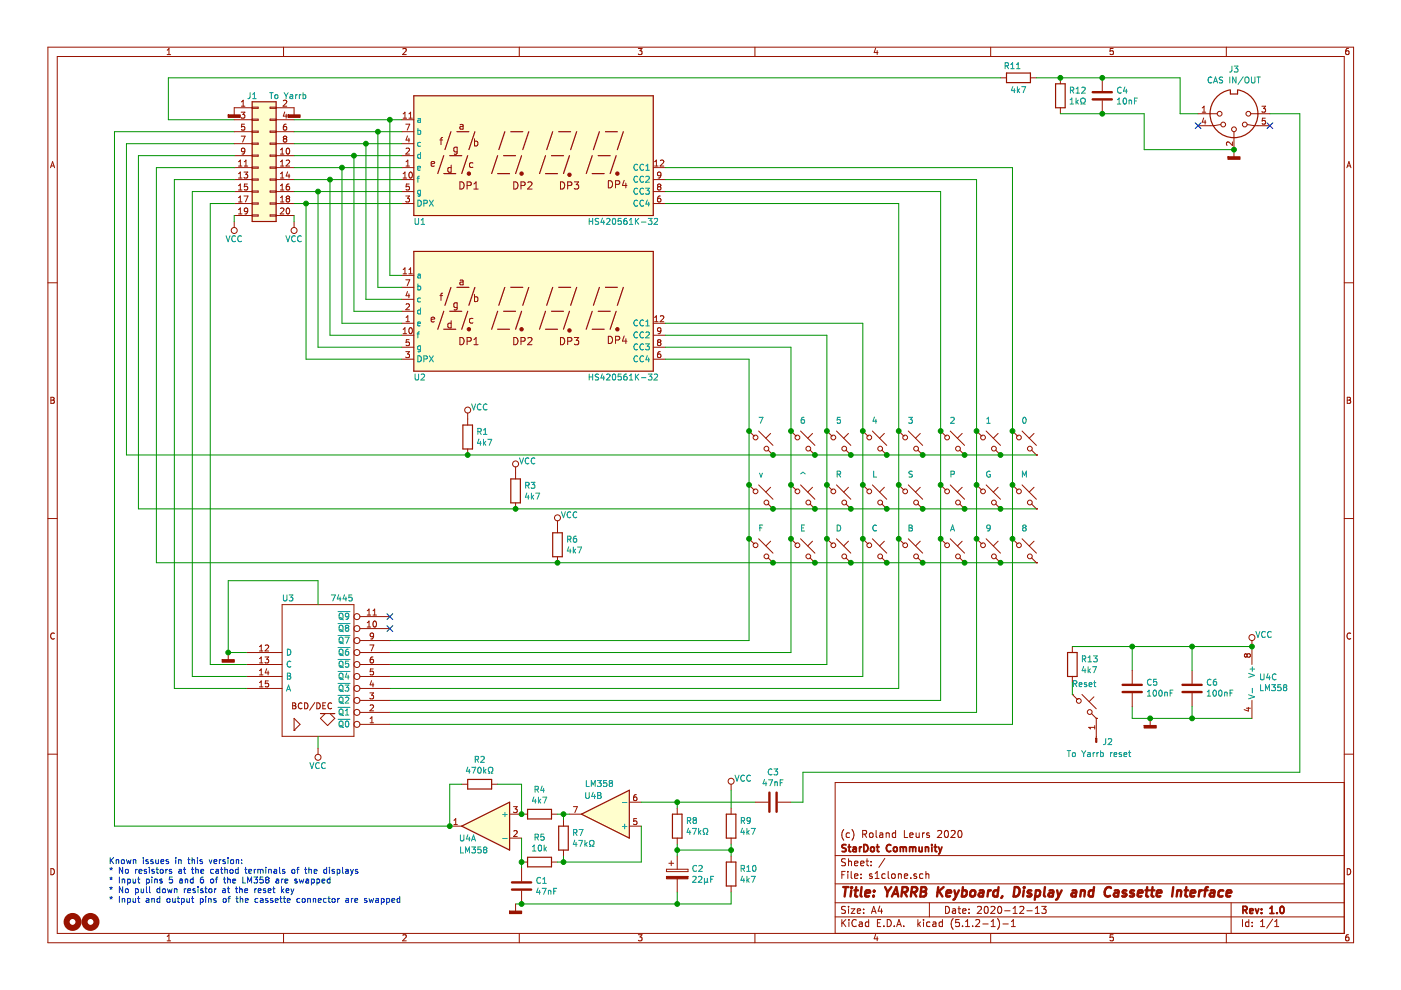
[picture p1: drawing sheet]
EESchema Schematic File Version 4
LIBS:s1clone-cache
EELAYER 29 0
EELAYER END
$Descr A4 11693 8268
encoding utf-8
Sheet 1 1
Title "YARRB Keyboard, Display and Cassette Interface"
Date "2020-12-13"
Rev "1.0"
Comp "StarDot Community"
Comment1 "(c) Roland Leurs 2020"
Comment2 ""
Comment3 ""
Comment4 ""
$EndDescr
$Comp
L 74xx_IEEE:7445 U3
U 1 1
P 2650 5600
F 0 "U3" H 2400 5000 50  0000 C CNN
F 1 "7445" H 2850 5000 50  0000 C CNN
F 2 "Package_DIP:DIP-16_W7.62mm_Socket" H 2650 5600 50  0001 C CNN
F 3 "" H 2650 5600 50  0001 C CNN
	1    2650 5600
	1    0    0    1   
$EndComp
$Comp
L Switch:SW_Push_45deg SW1
U 1 1
P 6350 3700
F 0 "SW1" H 6350 3981 50  0001 C CNN
F 1 "7" H 6350 3889 50  0000 C CNN
F 2 "Button_Switch_THT:SW_PUSH-12mm" H 6350 3700 50  0001 C CNN
F 3 "~" H 6350 3700 50  0001 C CNN
	1    6350 3700
	1    0    0    -1  
$EndComp
$Comp
L Switch:SW_Push_45deg SW4
U 1 1
P 6700 3700
F 0 "SW4" H 6700 3981 50  0001 C CNN
F 1 "6" H 6700 3889 50  0000 C CNN
F 2 "Button_Switch_THT:SW_PUSH-12mm" H 6700 3700 50  0001 C CNN
F 3 "~" H 6700 3700 50  0001 C CNN
	1    6700 3700
	1    0    0    -1  
$EndComp
$Comp
L Switch:SW_Push_45deg SW7
U 1 1
P 7000 3700
F 0 "SW7" H 7000 3981 50  0001 C CNN
F 1 "5" H 7000 3889 50  0000 C CNN
F 2 "Button_Switch_THT:SW_PUSH-12mm" H 7000 3700 50  0001 C CNN
F 3 "~" H 7000 3700 50  0001 C CNN
	1    7000 3700
	1    0    0    -1  
$EndComp
$Comp
L Switch:SW_Push_45deg SW10
U 1 1
P 7300 3700
F 0 "SW10" H 7300 3981 50  0001 C CNN
F 1 "4" H 7300 3889 50  0000 C CNN
F 2 "Button_Switch_THT:SW_PUSH-12mm" H 7300 3700 50  0001 C CNN
F 3 "~" H 7300 3700 50  0001 C CNN
	1    7300 3700
	1    0    0    -1  
$EndComp
$Comp
L Switch:SW_Push_45deg SW13
U 1 1
P 7600 3700
F 0 "SW13" H 7600 3981 50  0001 C CNN
F 1 "3" H 7600 3889 50  0000 C CNN
F 2 "Button_Switch_THT:SW_PUSH-12mm" H 7600 3700 50  0001 C CNN
F 3 "~" H 7600 3700 50  0001 C CNN
	1    7600 3700
	1    0    0    -1  
$EndComp
$Comp
L Switch:SW_Push_45deg SW16
U 1 1
P 7950 3700
F 0 "SW16" H 7950 3981 50  0001 C CNN
F 1 "2" H 7950 3889 50  0000 C CNN
F 2 "Button_Switch_THT:SW_PUSH-12mm" H 7950 3700 50  0001 C CNN
F 3 "~" H 7950 3700 50  0001 C CNN
	1    7950 3700
	1    0    0    -1  
$EndComp
$Comp
L Switch:SW_Push_45deg SW19
U 1 1
P 8250 3700
F 0 "SW19" H 8250 3981 50  0001 C CNN
F 1 "1" H 8250 3889 50  0000 C CNN
F 2 "Button_Switch_THT:SW_PUSH-12mm" H 8250 3700 50  0001 C CNN
F 3 "~" H 8250 3700 50  0001 C CNN
	1    8250 3700
	1    0    0    -1  
$EndComp
$Comp
L Switch:SW_Push_45deg SW22
U 1 1
P 8550 3700
F 0 "SW22" H 8550 3981 50  0001 C CNN
F 1 "0" H 8550 3889 50  0000 C CNN
F 2 "Button_Switch_THT:SW_PUSH-12mm" H 8550 3700 50  0001 C CNN
F 3 "~" H 8550 3700 50  0001 C CNN
	1    8550 3700
	1    0    0    -1  
$EndComp
$Comp
L Switch:SW_Push_45deg SW2
U 1 1
P 6350 4150
F 0 "SW2" H 6350 4431 50  0001 C CNN
F 1 "v" H 6350 4339 50  0000 C CNN
F 2 "Button_Switch_THT:SW_PUSH-12mm" H 6350 4150 50  0001 C CNN
F 3 "~" H 6350 4150 50  0001 C CNN
	1    6350 4150
	1    0    0    -1  
$EndComp
$Comp
L Switch:SW_Push_45deg SW5
U 1 1
P 6700 4150
F 0 "SW5" H 6700 4431 50  0001 C CNN
F 1 "^" H 6700 4300 100 0000 C CNN
F 2 "Button_Switch_THT:SW_PUSH-12mm" H 6700 4150 50  0001 C CNN
F 3 "~" H 6700 4150 50  0001 C CNN
	1    6700 4150
	1    0    0    -1  
$EndComp
$Comp
L Switch:SW_Push_45deg SW11
U 1 1
P 7300 4150
F 0 "SW11" H 7300 4431 50  0001 C CNN
F 1 "L" H 7300 4339 50  0000 C CNN
F 2 "Button_Switch_THT:SW_PUSH-12mm" H 7300 4150 50  0001 C CNN
F 3 "~" H 7300 4150 50  0001 C CNN
	1    7300 4150
	1    0    0    -1  
$EndComp
$Comp
L Switch:SW_Push_45deg SW14
U 1 1
P 7600 4150
F 0 "SW14" H 7600 4431 50  0001 C CNN
F 1 "S" H 7600 4339 50  0000 C CNN
F 2 "Button_Switch_THT:SW_PUSH-12mm" H 7600 4150 50  0001 C CNN
F 3 "~" H 7600 4150 50  0001 C CNN
	1    7600 4150
	1    0    0    -1  
$EndComp
$Comp
L Switch:SW_Push_45deg SW17
U 1 1
P 7950 4150
F 0 "SW17" H 7950 4431 50  0001 C CNN
F 1 "P" H 7950 4339 50  0000 C CNN
F 2 "Button_Switch_THT:SW_PUSH-12mm" H 7950 4150 50  0001 C CNN
F 3 "~" H 7950 4150 50  0001 C CNN
	1    7950 4150
	1    0    0    -1  
$EndComp
$Comp
L Switch:SW_Push_45deg SW20
U 1 1
P 8250 4150
F 0 "SW20" H 8250 4431 50  0001 C CNN
F 1 "G" H 8250 4339 50  0000 C CNN
F 2 "Button_Switch_THT:SW_PUSH-12mm" H 8250 4150 50  0001 C CNN
F 3 "~" H 8250 4150 50  0001 C CNN
	1    8250 4150
	1    0    0    -1  
$EndComp
$Comp
L Switch:SW_Push_45deg SW23
U 1 1
P 8550 4150
F 0 "SW23" H 8550 4431 50  0001 C CNN
F 1 "M" H 8550 4339 50  0000 C CNN
F 2 "Button_Switch_THT:SW_PUSH-12mm" H 8550 4150 50  0001 C CNN
F 3 "~" H 8550 4150 50  0001 C CNN
	1    8550 4150
	1    0    0    -1  
$EndComp
$Comp
L Switch:SW_Push_45deg SW8
U 1 1
P 7000 4150
F 0 "SW8" H 7000 4431 50  0001 C CNN
F 1 "R" H 7000 4339 50  0000 C CNN
F 2 "Button_Switch_THT:SW_PUSH-12mm" H 7000 4150 50  0001 C CNN
F 3 "~" H 7000 4150 50  0001 C CNN
	1    7000 4150
	1    0    0    -1  
$EndComp
$Comp
L Display_Character:CC56-12GWA U2
U 1 1
P 4450 2600
F 0 "U2" H 3500 2050 50  0000 C CNN
F 1 "HS420561K-32" H 5200 2050 50  0000 C CNN
F 2 "Display_7Segment:CC56-12GWA" H 4450 2000 50  0001 C CNN
F 3 "http://www.kingbrightusa.com/images/catalog/SPEC/CC56-12GWA.pdf" H 4020 2630 50  0001 C CNN
	1    4450 2600
	1    0    0    -1  
$EndComp
$Comp
L Display_Character:CC56-12GWA U1
U 1 1
P 4450 1300
F 0 "U1" H 3500 750 50  0000 C CNN
F 1 "HS420561K-32" H 5200 750 50  0000 C CNN
F 2 "Display_7Segment:CC56-12GWA" H 4450 700 50  0001 C CNN
F 3 "http://www.kingbrightusa.com/images/catalog/SPEC/CC56-12GWA.pdf" H 4020 1330 50  0001 C CNN
	1    4450 1300
	1    0    0    -1  
$EndComp
$Comp
L Connector_Generic:Conn_02x10_Odd_Even J1
U 1 1
P 2150 1300
F 0 "J1" H 2100 1800 50  0000 C CNN
F 1 "To Yarrb" H 2400 1800 50  0000 C CNN
F 2 "Connector_PinHeader_2.54mm:PinHeader_2x10_P2.54mm_Vertical" H 2150 1300 50  0001 C CNN
F 3 "~" H 2150 1300 50  0001 C CNN
	1    2150 1300
	1    0    0    -1  
$EndComp
Wire Wire Line
	3350 2300 3250 2300
Wire Wire Line
	3250 2300 3250 1000
Wire Wire Line
	3250 1000 3350 1000
Wire Wire Line
	3350 2400 3150 2400
Wire Wire Line
	3150 2400 3150 1100
Wire Wire Line
	3150 1100 3350 1100
Wire Wire Line
	3350 2500 3050 2500
Wire Wire Line
	3050 2500 3050 1200
Wire Wire Line
	3050 1200 3350 1200
Wire Wire Line
	3350 2600 2950 2600
Wire Wire Line
	2950 2600 2950 1300
Wire Wire Line
	2950 1300 3350 1300
Wire Wire Line
	3350 2700 2850 2700
Wire Wire Line
	2850 2700 2850 1400
Wire Wire Line
	2850 1400 3350 1400
Wire Wire Line
	3350 2800 2750 2800
Wire Wire Line
	2750 2800 2750 1500
Wire Wire Line
	2750 1500 3350 1500
Wire Wire Line
	3350 2900 2650 2900
Wire Wire Line
	2650 2900 2650 1600
Wire Wire Line
	2650 1600 3350 1600
Wire Wire Line
	3350 3000 2550 3000
Wire Wire Line
	2550 3000 2550 1700
Wire Wire Line
	2550 1700 3350 1700
Wire Wire Line
	2450 1000 3250 1000
Connection ~ 3250 1000
Wire Wire Line
	2450 1100 3150 1100
Connection ~ 3150 1100
Wire Wire Line
	2450 1200 3050 1200
Connection ~ 3050 1200
Wire Wire Line
	2450 1400 2850 1400
Connection ~ 2850 1400
Wire Wire Line
	2450 1500 2750 1500
Connection ~ 2750 1500
Wire Wire Line
	2450 1600 2650 1600
Connection ~ 2650 1600
Wire Wire Line
	2450 1700 2550 1700
Connection ~ 2550 1700
Wire Wire Line
	1950 1700 1750 1700
Wire Wire Line
	1750 1700 1750 5550
Wire Wire Line
	1750 5550 2050 5550
Wire Wire Line
	1950 1600 1600 1600
Wire Wire Line
	1600 1600 1600 5650
Wire Wire Line
	1600 5650 2050 5650
Wire Wire Line
	1950 1500 1450 1500
Wire Wire Line
	1450 1500 1450 5750
Wire Wire Line
	1450 5750 2050 5750
Wire Wire Line
	1950 1400 1300 1400
Wire Wire Line
	1150 4250 1150 1300
Wire Wire Line
	6450 4250 4300 4250
Connection ~ 6450 4250
Wire Wire Line
	6800 4250 6450 4250
Connection ~ 6800 4250
Wire Wire Line
	7100 4250 6800 4250
Connection ~ 7100 4250
Wire Wire Line
	7400 4250 7100 4250
Connection ~ 7400 4250
Wire Wire Line
	7700 4250 7400 4250
Connection ~ 7700 4250
Wire Wire Line
	8050 4250 7700 4250
Connection ~ 8050 4250
Wire Wire Line
	8650 4250 8350 4250
Wire Wire Line
	8350 4250 8050 4250
Connection ~ 8350 4250
Wire Wire Line
	8650 3800 8350 3800
Wire Wire Line
	1050 3800 1050 1200
Wire Wire Line
	1050 1200 1950 1200
Connection ~ 6450 3800
Wire Wire Line
	6450 3800 3900 3800
Connection ~ 6800 3800
Wire Wire Line
	6800 3800 6450 3800
Connection ~ 7100 3800
Wire Wire Line
	7100 3800 6800 3800
Connection ~ 7400 3800
Wire Wire Line
	7400 3800 7100 3800
Connection ~ 7700 3800
Wire Wire Line
	7700 3800 7400 3800
Connection ~ 8050 3800
Wire Wire Line
	8050 3800 7700 3800
Connection ~ 8350 3800
Wire Wire Line
	8350 3800 8050 3800
Wire Wire Line
	2450 1300 2950 1300
Connection ~ 2950 1300
Wire Wire Line
	1950 1300 1150 1300
Wire Wire Line
	3250 6050 8450 6050
Wire Wire Line
	8450 1400 5550 1400
Connection ~ 8450 3600
Wire Wire Line
	8450 3600 8450 1400
Wire Wire Line
	8450 4050 8450 3600
Wire Wire Line
	3250 5950 8150 5950
Wire Wire Line
	8150 1500 5550 1500
Connection ~ 8150 3600
Wire Wire Line
	8150 3600 8150 1500
Wire Wire Line
	8150 4050 8150 3600
Wire Wire Line
	3250 5850 7850 5850
Wire Wire Line
	7850 1600 5550 1600
Connection ~ 7850 3600
Wire Wire Line
	7850 3600 7850 1600
Wire Wire Line
	7850 4050 7850 3600
Wire Wire Line
	3250 5750 7500 5750
Wire Wire Line
	7500 1700 5550 1700
Connection ~ 7500 3600
Wire Wire Line
	7500 3600 7500 1700
Wire Wire Line
	7500 4050 7500 3600
Wire Wire Line
	3250 5650 7200 5650
Wire Wire Line
	7200 2700 5550 2700
Connection ~ 7200 3600
Wire Wire Line
	7200 3600 7200 2700
Wire Wire Line
	7200 4050 7200 3600
Wire Wire Line
	3250 5550 6900 5550
Wire Wire Line
	6900 2800 5550 2800
Connection ~ 6900 3600
Wire Wire Line
	6900 3600 6900 2800
Wire Wire Line
	6900 4050 6900 3600
Wire Wire Line
	3250 5450 6600 5450
Wire Wire Line
	6600 2900 5550 2900
Connection ~ 6600 3600
Wire Wire Line
	6600 3600 6600 2900
Wire Wire Line
	6600 4050 6600 3600
Wire Wire Line
	3250 5350 6250 5350
Wire Wire Line
	6250 3000 5550 3000
Connection ~ 6250 3600
Wire Wire Line
	6250 3600 6250 3000
Wire Wire Line
	6250 4050 6250 3600
$Comp
L Device:R R1
U 1 1
P 3900 3650
F 0 "R1" H 3970 3696 50  0000 L CNN
F 1 "4k7" H 3970 3605 50  0000 L CNN
F 2 "Resistor_THT:R_Axial_DIN0411_L9.9mm_D3.6mm_P15.24mm_Horizontal" V 3830 3650 50  0001 C CNN
F 3 "~" H 3900 3650 50  0001 C CNN
	1    3900 3650
	1    0    0    -1  
$EndComp
Connection ~ 3900 3800
Wire Wire Line
	3900 3800 1050 3800
$Comp
L Device:R R3
U 1 1
P 4300 4100
F 0 "R3" H 4370 4146 50  0000 L CNN
F 1 "4k7" H 4370 4055 50  0000 L CNN
F 2 "Resistor_THT:R_Axial_DIN0411_L9.9mm_D3.6mm_P15.24mm_Horizontal" V 4230 4100 50  0001 C CNN
F 3 "~" H 4300 4100 50  0001 C CNN
	1    4300 4100
	1    0    0    -1  
$EndComp
Connection ~ 4300 4250
Wire Wire Line
	4300 4250 1150 4250
$Comp
L power:VCC #PWR06
U 1 1
P 3900 3500
F 0 "#PWR06" H 3900 3350 50  0001 C CNN
F 1 "VCC" H 4000 3600 50  0000 C CNN
F 2 "" H 3900 3500 50  0001 C CNN
F 3 "" H 3900 3500 50  0001 C CNN
	1    3900 3500
	1    0    0    -1  
$EndComp
Wire Wire Line
	1300 1400 1300 4700
Connection ~ 6250 4050
Connection ~ 6600 4050
Connection ~ 6900 4050
Connection ~ 7200 4050
Connection ~ 7500 4050
Connection ~ 7850 4050
Connection ~ 8150 4050
Connection ~ 8450 4050
Wire Wire Line
	4650 4700 6450 4700
Connection ~ 4650 4700
$Comp
L Device:R R6
U 1 1
P 4650 4550
F 0 "R6" H 4720 4596 50  0000 L CNN
F 1 "4k7" H 4720 4505 50  0000 L CNN
F 2 "Resistor_THT:R_Axial_DIN0411_L9.9mm_D3.6mm_P15.24mm_Horizontal" V 4580 4550 50  0001 C CNN
F 3 "~" H 4650 4550 50  0001 C CNN
	1    4650 4550
	1    0    0    -1  
$EndComp
Wire Wire Line
	6250 4500 6250 4050
Connection ~ 6250 4500
Wire Wire Line
	6250 5350 6250 4500
Wire Wire Line
	6600 4500 6600 4050
Connection ~ 6600 4500
Wire Wire Line
	6600 5450 6600 4500
Wire Wire Line
	6900 4500 6900 4050
Connection ~ 6900 4500
Wire Wire Line
	6900 5550 6900 4500
Wire Wire Line
	7200 4500 7200 4050
Connection ~ 7200 4500
Wire Wire Line
	7200 5650 7200 4500
Wire Wire Line
	7500 4500 7500 4050
Connection ~ 7500 4500
Wire Wire Line
	7500 5750 7500 4500
Wire Wire Line
	7850 4500 7850 4050
Connection ~ 7850 4500
Wire Wire Line
	7850 5850 7850 4500
Wire Wire Line
	8150 4500 8150 4050
Connection ~ 8150 4500
Wire Wire Line
	8150 5950 8150 4500
Wire Wire Line
	8450 4500 8450 4050
Connection ~ 8450 4500
Wire Wire Line
	8450 6050 8450 4500
Wire Wire Line
	8350 4700 8650 4700
Connection ~ 8350 4700
Wire Wire Line
	8050 4700 8350 4700
Connection ~ 8050 4700
Wire Wire Line
	7700 4700 8050 4700
Connection ~ 7700 4700
Wire Wire Line
	7400 4700 7700 4700
Connection ~ 7400 4700
Wire Wire Line
	7100 4700 7400 4700
Connection ~ 7100 4700
Wire Wire Line
	6800 4700 7100 4700
Connection ~ 6800 4700
Wire Wire Line
	6450 4700 6800 4700
Connection ~ 6450 4700
Wire Wire Line
	1300 4700 4650 4700
$Comp
L Switch:SW_Push_45deg SW24
U 1 1
P 8550 4600
F 0 "SW24" H 8550 4881 50  0001 C CNN
F 1 "8" H 8550 4789 50  0000 C CNN
F 2 "Button_Switch_THT:SW_PUSH-12mm" H 8550 4600 50  0001 C CNN
F 3 "~" H 8550 4600 50  0001 C CNN
	1    8550 4600
	1    0    0    -1  
$EndComp
$Comp
L Switch:SW_Push_45deg SW21
U 1 1
P 8250 4600
F 0 "SW21" H 8250 4881 50  0001 C CNN
F 1 "9" H 8250 4789 50  0000 C CNN
F 2 "Button_Switch_THT:SW_PUSH-12mm" H 8250 4600 50  0001 C CNN
F 3 "~" H 8250 4600 50  0001 C CNN
	1    8250 4600
	1    0    0    -1  
$EndComp
$Comp
L Switch:SW_Push_45deg SW18
U 1 1
P 7950 4600
F 0 "SW18" H 7950 4881 50  0001 C CNN
F 1 "A" H 7950 4789 50  0000 C CNN
F 2 "Button_Switch_THT:SW_PUSH-12mm" H 7950 4600 50  0001 C CNN
F 3 "~" H 7950 4600 50  0001 C CNN
	1    7950 4600
	1    0    0    -1  
$EndComp
$Comp
L Switch:SW_Push_45deg SW15
U 1 1
P 7600 4600
F 0 "SW15" H 7600 4881 50  0001 C CNN
F 1 "B" H 7600 4789 50  0000 C CNN
F 2 "Button_Switch_THT:SW_PUSH-12mm" H 7600 4600 50  0001 C CNN
F 3 "~" H 7600 4600 50  0001 C CNN
	1    7600 4600
	1    0    0    -1  
$EndComp
$Comp
L Switch:SW_Push_45deg SW12
U 1 1
P 7300 4600
F 0 "SW12" H 7300 4881 50  0001 C CNN
F 1 "C" H 7300 4789 50  0000 C CNN
F 2 "Button_Switch_THT:SW_PUSH-12mm" H 7300 4600 50  0001 C CNN
F 3 "~" H 7300 4600 50  0001 C CNN
	1    7300 4600
	1    0    0    -1  
$EndComp
$Comp
L Switch:SW_Push_45deg SW9
U 1 1
P 7000 4600
F 0 "SW9" H 7000 4881 50  0001 C CNN
F 1 "D" H 7000 4789 50  0000 C CNN
F 2 "Button_Switch_THT:SW_PUSH-12mm" H 7000 4600 50  0001 C CNN
F 3 "~" H 7000 4600 50  0001 C CNN
	1    7000 4600
	1    0    0    -1  
$EndComp
$Comp
L Switch:SW_Push_45deg SW6
U 1 1
P 6700 4600
F 0 "SW6" H 6700 4881 50  0001 C CNN
F 1 "E" H 6700 4789 50  0000 C CNN
F 2 "Button_Switch_THT:SW_PUSH-12mm" H 6700 4600 50  0001 C CNN
F 3 "~" H 6700 4600 50  0001 C CNN
	1    6700 4600
	1    0    0    -1  
$EndComp
$Comp
L Switch:SW_Push_45deg SW3
U 1 1
P 6350 4600
F 0 "SW3" H 6350 4881 50  0001 C CNN
F 1 "F" H 6350 4789 50  0000 C CNN
F 2 "Button_Switch_THT:SW_PUSH-12mm" H 6350 4600 50  0001 C CNN
F 3 "~" H 6350 4600 50  0001 C CNN
	1    6350 4600
	1    0    0    -1  
$EndComp
$Comp
L power:VCC #PWR09
U 1 1
P 4650 4400
F 0 "#PWR09" H 4650 4250 50  0001 C CNN
F 1 "VCC" H 4750 4500 50  0000 C CNN
F 2 "" H 4650 4400 50  0001 C CNN
F 3 "" H 4650 4400 50  0001 C CNN
	1    4650 4400
	1    0    0    -1  
$EndComp
$Comp
L power:VCC #PWR07
U 1 1
P 4300 3950
F 0 "#PWR07" H 4300 3800 50  0001 C CNN
F 1 "VCC" H 4400 4050 50  0000 C CNN
F 2 "" H 4300 3950 50  0001 C CNN
F 3 "" H 4300 3950 50  0001 C CNN
	1    4300 3950
	1    0    0    -1  
$EndComp
$Comp
L Connector:DIN-5_180degree J3
U 1 1
P 10300 950
F 0 "J3" H 10300 583 50  0000 C CNN
F 1 "CAS IN/OUT" H 10300 674 50  0000 C CNN
F 2 "A/V connectors:din-5" H 10300 950 50  0001 C CNN
F 3 "http://www.mouser.com/ds/2/18/40_c091_abd_e-75918.pdf" H 10300 950 50  0001 C CNN
	1    10300 950 
	1    0    0    1   
$EndComp
$Comp
L Device:R R11
U 1 1
P 8500 650
F 0 "R11" V 8400 600 50  0000 C CNN
F 1 "4k7" V 8600 650 50  0000 C CNN
F 2 "Resistor_THT:R_Axial_DIN0411_L9.9mm_D3.6mm_P15.24mm_Horizontal" V 8430 650 50  0001 C CNN
F 3 "~" H 8500 650 50  0001 C CNN
	1    8500 650 
	0    1    1    0   
$EndComp
$Comp
L Device:R R12
U 1 1
P 8850 800
F 0 "R12" H 8920 846 50  0000 L CNN
F 1 "1kΩ" H 8920 755 50  0000 L CNN
F 2 "Resistor_THT:R_Axial_DIN0411_L9.9mm_D3.6mm_P15.24mm_Horizontal" V 8780 800 50  0001 C CNN
F 3 "~" H 8850 800 50  0001 C CNN
	1    8850 800 
	1    0    0    -1  
$EndComp
$Comp
L Device:C C4
U 1 1
P 9200 800
F 0 "C4" H 9315 846 50  0000 L CNN
F 1 "10nF" H 9315 755 50  0000 L CNN
F 2 "Capacitor_THT:C_Rect_L7.0mm_W3.5mm_P5.00mm" H 9238 650 50  0001 C CNN
F 3 "~" H 9200 800 50  0001 C CNN
	1    9200 800 
	1    0    0    -1  
$EndComp
Wire Wire Line
	8650 650  8850 650 
Connection ~ 8850 650 
Wire Wire Line
	8850 650  9200 650 
Connection ~ 9200 650 
Wire Wire Line
	8850 950  9200 950 
Connection ~ 9200 950 
Wire Wire Line
	1950 1000 1400 1000
Wire Wire Line
	1400 1000 1400 650 
Wire Wire Line
	1400 650  8350 650 
Wire Wire Line
	9550 950  9550 1250
Wire Wire Line
	9550 1250 10300 1250
Wire Wire Line
	9200 950  9550 950 
Wire Wire Line
	9850 650  9850 950 
Wire Wire Line
	9850 950  10000 950 
Wire Wire Line
	9200 650  9850 650 
$Comp
L power:GNDD #PWR013
U 1 1
P 10300 1250
F 0 "#PWR013" H 10300 1000 50  0001 C CNN
F 1 "GNDD" H 10304 1095 50  0001 C CNN
F 2 "" H 10300 1250 50  0001 C CNN
F 3 "" H 10300 1250 50  0001 C CNN
	1    10300 1250
	1    0    0    -1  
$EndComp
Connection ~ 10300 1250
$Comp
L Amplifier_Operational:LM358 U4
U 1 1
P 4050 6900
F 0 "U4" H 4200 6800 50  0000 C CNN
F 1 "LM358" H 4150 6700 50  0000 C CNN
F 2 "Package_DIP:DIP-8_W7.62mm_Socket" H 4050 6900 50  0001 C CNN
F 3 "http://www.ti.com/lit/ds/symlink/lm2904-n.pdf" H 4050 6900 50  0001 C CNN
	1    4050 6900
	-1   0    0    -1  
$EndComp
$Comp
L Amplifier_Operational:LM358 U4
U 2 1
P 5050 6800
F 0 "U4" H 5150 6650 50  0000 C CNN
F 1 "LM358" H 5100 6550 50  0000 C CNN
F 2 "Package_DIP:DIP-8_W7.62mm_Socket" H 5050 6800 50  0001 C CNN
F 3 "http://www.ti.com/lit/ds/symlink/lm2904-n.pdf" H 5050 6800 50  0001 C CNN
	2    5050 6800
	-1   0    0    1   
$EndComp
$Comp
L Amplifier_Operational:LM358 U4
U 3 1
P 10550 5700
F 0 "U4" H 10508 5746 50  0000 L CNN
F 1 "LM358" H 10508 5655 50  0000 L CNN
F 2 "Package_DIP:DIP-8_W7.62mm_Socket" H 10550 5700 50  0001 C CNN
F 3 "http://www.ti.com/lit/ds/symlink/lm2904-n.pdf" H 10550 5700 50  0001 C CNN
	3    10550 5700
	1    0    0    -1  
$EndComp
$Comp
L Device:R R5
U 1 1
P 4500 7200
F 0 "R5" V 4293 7200 50  0000 C CNN
F 1 "10k" V 4384 7200 50  0000 C CNN
F 2 "Resistor_THT:R_Axial_DIN0411_L9.9mm_D3.6mm_P15.24mm_Horizontal" V 4430 7200 50  0001 C CNN
F 3 "~" H 4500 7200 50  0001 C CNN
	1    4500 7200
	0    1    1    0   
$EndComp
$Comp
L Device:R R7
U 1 1
P 4700 7000
F 0 "R7" H 4770 7046 50  0000 L CNN
F 1 "47kΩ" H 4770 6955 50  0000 L CNN
F 2 "Resistor_THT:R_Axial_DIN0411_L9.9mm_D3.6mm_P15.24mm_Horizontal" V 4630 7000 50  0001 C CNN
F 3 "~" H 4700 7000 50  0001 C CNN
	1    4700 7000
	1    0    0    -1  
$EndComp
$Comp
L Device:R R4
U 1 1
P 4500 6800
F 0 "R4" V 4293 6800 50  0000 C CNN
F 1 "4k7" V 4384 6800 50  0000 C CNN
F 2 "Resistor_THT:R_Axial_DIN0411_L9.9mm_D3.6mm_P15.24mm_Horizontal" V 4430 6800 50  0001 C CNN
F 3 "~" H 4500 6800 50  0001 C CNN
	1    4500 6800
	0    1    1    0   
$EndComp
$Comp
L Device:R R2
U 1 1
P 4000 6550
F 0 "R2" V 3793 6550 50  0000 C CNN
F 1 "470kΩ" V 3884 6550 50  0000 C CNN
F 2 "Resistor_THT:R_Axial_DIN0411_L9.9mm_D3.6mm_P15.24mm_Horizontal" V 3930 6550 50  0001 C CNN
F 3 "~" H 4000 6550 50  0001 C CNN
	1    4000 6550
	0    1    1    0   
$EndComp
$Comp
L Device:R R9
U 1 1
P 6100 6900
F 0 "R9" H 6170 6946 50  0000 L CNN
F 1 "4k7" H 6170 6855 50  0000 L CNN
F 2 "Resistor_THT:R_Axial_DIN0411_L9.9mm_D3.6mm_P15.24mm_Horizontal" V 6030 6900 50  0001 C CNN
F 3 "~" H 6100 6900 50  0001 C CNN
	1    6100 6900
	1    0    0    -1  
$EndComp
$Comp
L Device:R R8
U 1 1
P 5650 6900
F 0 "R8" H 5720 6946 50  0000 L CNN
F 1 "47kΩ" H 5720 6855 50  0000 L CNN
F 2 "Resistor_THT:R_Axial_DIN0411_L9.9mm_D3.6mm_P15.24mm_Horizontal" V 5580 6900 50  0001 C CNN
F 3 "~" H 5650 6900 50  0001 C CNN
	1    5650 6900
	1    0    0    -1  
$EndComp
$Comp
L Device:C C1
U 1 1
P 4350 7400
F 0 "C1" H 4465 7446 50  0000 L CNN
F 1 "47nF" H 4465 7355 50  0000 L CNN
F 2 "Capacitor_THT:C_Rect_L7.0mm_W3.5mm_P5.00mm" H 4388 7250 50  0001 C CNN
F 3 "~" H 4350 7400 50  0001 C CNN
	1    4350 7400
	1    0    0    -1  
$EndComp
$Comp
L Device:CP C2
U 1 1
P 5650 7300
F 0 "C2" H 5768 7346 50  0000 L CNN
F 1 "22µF" H 5768 7255 50  0000 L CNN
F 2 "Capacitor_THT:CP_Radial_D6.3mm_P2.50mm" H 5688 7150 50  0001 C CNN
F 3 "~" H 5650 7300 50  0001 C CNN
	1    5650 7300
	1    0    0    -1  
$EndComp
Wire Wire Line
	4650 6800 4700 6800
Wire Wire Line
	4700 6850 4700 6800
Connection ~ 4700 6800
Wire Wire Line
	4700 6800 4750 6800
Wire Wire Line
	4650 7200 4700 7200
Wire Wire Line
	4700 7200 4700 7150
Wire Wire Line
	4350 7200 4350 7250
Wire Wire Line
	4350 7000 4350 7200
Connection ~ 4350 7200
Wire Wire Line
	4300 7550 4350 7550
Connection ~ 4350 7550
Wire Wire Line
	4350 7550 5650 7550
Wire Wire Line
	5650 7550 5650 7450
Wire Wire Line
	5650 7550 6100 7550
Wire Wire Line
	5350 6700 5650 6700
Wire Wire Line
	5650 6750 5650 6700
Connection ~ 5650 6700
Wire Wire Line
	5650 6700 6300 6700
Wire Wire Line
	6100 7550 6100 7450
Wire Wire Line
	6100 7050 6100 7100
Wire Wire Line
	5650 7100 6100 7100
Connection ~ 6100 7100
Wire Wire Line
	6100 7100 6100 7150
Wire Wire Line
	4700 7200 5350 7200
Wire Wire Line
	5350 7200 5350 6900
Connection ~ 4700 7200
Wire Wire Line
	3750 6900 3750 6550
Wire Wire Line
	3750 6550 3850 6550
Wire Wire Line
	4150 6550 4350 6550
Wire Wire Line
	4350 6550 4350 6800
Connection ~ 4350 6800
Wire Wire Line
	3750 6900 950  6900
Wire Wire Line
	950  6900 950  1100
Wire Wire Line
	950  1100 1950 1100
Connection ~ 3750 6900
Wire Wire Line
	10600 950  10850 950 
Wire Wire Line
	10850 950  10850 6450
Wire Wire Line
	10850 6450 6700 6450
Wire Wire Line
	6700 6450 6700 6700
Wire Wire Line
	6700 6700 6600 6700
$Comp
L power:VCC #PWR010
U 1 1
P 6100 6600
F 0 "#PWR010" H 6100 6450 50  0001 C CNN
F 1 "VCC" H 6200 6700 50  0000 C CNN
F 2 "" H 6100 6600 50  0001 C CNN
F 3 "" H 6100 6600 50  0001 C CNN
	1    6100 6600
	1    0    0    -1  
$EndComp
Wire Wire Line
	6100 6750 6100 6600
$Comp
L Device:R R10
U 1 1
P 6100 7300
F 0 "R10" H 6170 7346 50  0000 L CNN
F 1 "4k7" H 6170 7255 50  0000 L CNN
F 2 "Resistor_THT:R_Axial_DIN0411_L9.9mm_D3.6mm_P15.24mm_Horizontal" V 6030 7300 50  0001 C CNN
F 3 "~" H 6100 7300 50  0001 C CNN
	1    6100 7300
	1    0    0    -1  
$EndComp
Wire Wire Line
	5650 7050 5650 7100
Connection ~ 5650 7100
Wire Wire Line
	5650 7100 5650 7150
Connection ~ 5650 7550
$Comp
L Device:C C6
U 1 1
P 9950 5750
F 0 "C6" H 9835 5704 50  0000 R CNN
F 1 "100nF" H 9835 5795 50  0000 R CNN
F 2 "Capacitor_THT:C_Rect_L7.0mm_W3.5mm_P5.00mm" H 9988 5600 50  0001 C CNN
F 3 "~" H 9950 5750 50  0001 C CNN
	1    9950 5750
	-1   0    0    1   
$EndComp
$Comp
L power:VCC #PWR012
U 1 1
P 10450 5400
F 0 "#PWR012" H 10450 5250 50  0001 C CNN
F 1 "VCC" H 10550 5500 50  0000 C CNN
F 2 "" H 10450 5400 50  0001 C CNN
F 3 "" H 10450 5400 50  0001 C CNN
	1    10450 5400
	1    0    0    -1  
$EndComp
Wire Wire Line
	9450 5600 9450 5400
Connection ~ 10450 5400
Wire Wire Line
	9450 5900 9450 6000
Wire Wire Line
	9450 6000 9600 6000
$Comp
L power:GNDD #PWR011
U 1 1
P 9600 6000
F 0 "#PWR011" H 9600 5750 50  0001 C CNN
F 1 "GNDD" H 9604 5845 50  0001 C CNN
F 2 "" H 9600 6000 50  0001 C CNN
F 3 "" H 9600 6000 50  0001 C CNN
	1    9600 6000
	1    0    0    -1  
$EndComp
Connection ~ 9600 6000
$Comp
L power:GNDD #PWR08
U 1 1
P 4300 7550
F 0 "#PWR08" H 4300 7300 50  0001 C CNN
F 1 "GNDD" H 4304 7395 50  0001 C CNN
F 2 "" H 4300 7550 50  0001 C CNN
F 3 "" H 4300 7550 50  0001 C CNN
	1    4300 7550
	1    0    0    -1  
$EndComp
$Comp
L power:GNDD #PWR01
U 1 1
P 1900 5450
F 0 "#PWR01" H 1900 5200 50  0001 C CNN
F 1 "GNDD" H 1904 5295 50  0001 C CNN
F 2 "" H 1900 5450 50  0001 C CNN
F 3 "" H 1900 5450 50  0001 C CNN
	1    1900 5450
	1    0    0    -1  
$EndComp
Wire Wire Line
	1900 5450 2050 5450
$Comp
L Switch:SW_Push_45deg SW25
U 1 1
P 9050 5900
F 0 "SW25" H 9050 6181 50  0001 C CNN
F 1 "Reset" H 9050 6089 50  0000 C CNN
F 2 "Button_Switch_THT:SW_PUSH-12mm" H 9050 5900 50  0001 C CNN
F 3 "~" H 9050 5900 50  0001 C CNN
	1    9050 5900
	1    0    0    -1  
$EndComp
$Comp
L Device:R R13
U 1 1
P 8950 5550
F 0 "R13" H 9020 5596 50  0000 L CNN
F 1 "4k7" H 9020 5505 50  0000 L CNN
F 2 "Resistor_THT:R_Axial_DIN0411_L9.9mm_D3.6mm_P15.24mm_Horizontal" V 8880 5550 50  0001 C CNN
F 3 "~" H 8950 5550 50  0001 C CNN
	1    8950 5550
	1    0    0    -1  
$EndComp
Wire Wire Line
	8950 5400 9450 5400
Wire Wire Line
	8950 5800 8950 5700
$Comp
L Connector:Conn_01x01_Male J2
U 1 1
P 9150 6200
F 0 "J2" V 9150 6150 50  0000 R CNN
F 1 "To Yarrb reset" V 9050 6450 50  0000 R CNN
F 2 "Connector_PinHeader_2.54mm:PinHeader_1x01_P2.54mm_Vertical" H 9150 6200 50  0001 C CNN
F 3 "~" H 9150 6200 50  0001 C CNN
	1    9150 6200
	0    -1   -1   0   
$EndComp
$Comp
L power:GNDD #PWR02
U 1 1
P 1950 900
F 0 "#PWR02" H 1950 650 50  0001 C CNN
F 1 "GNDD" H 1954 745 50  0001 C CNN
F 2 "" H 1950 900 50  0001 C CNN
F 3 "" H 1950 900 50  0001 C CNN
	1    1950 900 
	1    0    0    -1  
$EndComp
$Comp
L power:GNDD #PWR04
U 1 1
P 2450 900
F 0 "#PWR04" H 2450 650 50  0001 C CNN
F 1 "GNDD" H 2454 745 50  0001 C CNN
F 2 "" H 2450 900 50  0001 C CNN
F 3 "" H 2450 900 50  0001 C CNN
	1    2450 900 
	1    0    0    -1  
$EndComp
$Comp
L power:VCC #PWR03
U 1 1
P 1950 1850
F 0 "#PWR03" H 1950 1700 50  0001 C CNN
F 1 "VCC" H 1950 2000 50  0000 C CNN
F 2 "" H 1950 1850 50  0001 C CNN
F 3 "" H 1950 1850 50  0001 C CNN
	1    1950 1850
	-1   0    0    1   
$EndComp
$Comp
L power:VCC #PWR05
U 1 1
P 2450 1850
F 0 "#PWR05" H 2450 1700 50  0001 C CNN
F 1 "VCC" H 2450 2000 50  0000 C CNN
F 2 "" H 2450 1850 50  0001 C CNN
F 3 "" H 2450 1850 50  0001 C CNN
	1    2450 1850
	-1   0    0    1   
$EndComp
Wire Wire Line
	1950 1800 1950 1850
Wire Wire Line
	2450 1800 2450 1850
NoConn ~ 3250 5150
NoConn ~ 3250 5250
Wire Wire Line
	2650 6250 2650 6150
NoConn ~ 10600 1050
NoConn ~ 10000 1050
Wire Wire Line
	2650 5050 2650 4850
Wire Wire Line
	2650 4850 1900 4850
Wire Wire Line
	1900 4850 1900 5450
Connection ~ 1900 5450
$Comp
L power:VCC #PWR0102
U 1 1
P 2650 6250
F 0 "#PWR0102" H 2650 6100 50  0001 C CNN
F 1 "VCC" H 2650 6400 50  0000 C CNN
F 2 "" H 2650 6250 50  0001 C CNN
F 3 "" H 2650 6250 50  0001 C CNN
	1    2650 6250
	-1   0    0    1   
$EndComp
$Comp
L Mechanical:MountingHole H1
U 1 1
P 600 7700
F 0 "H1" H 700 7746 50  0001 L CNN
F 1 "MountingHole" H 700 7700 50  0001 L CNN
F 2 "MountingHole:MountingHole_2.2mm_M2" H 600 7700 50  0001 C CNN
F 3 "~" H 600 7700 50  0001 C CNN
	1    600  7700
	1    0    0    -1  
$EndComp
$Comp
L Mechanical:MountingHole H2
U 1 1
P 750 7700
F 0 "H2" H 850 7746 50  0001 L CNN
F 1 "MountingHole" H 850 7700 50  0001 L CNN
F 2 "MountingHole:MountingHole_2.2mm_M2" H 750 7700 50  0001 C CNN
F 3 "~" H 750 7700 50  0001 C CNN
	1    750  7700
	1    0    0    -1  
$EndComp
$Comp
L Device:C C3
U 1 1
P 6450 6700
F 0 "C3" V 6198 6700 50  0000 C CNN
F 1 "47nF" V 6289 6700 50  0000 C CNN
F 2 "Capacitor_THT:C_Rect_L7.0mm_W3.5mm_P5.00mm" H 6488 6550 50  0001 C CNN
F 3 "~" H 6450 6700 50  0001 C CNN
	1    6450 6700
	0    1    1    0   
$EndComp
$Comp
L Device:C C5
U 1 1
P 9450 5750
F 0 "C5" H 9335 5704 50  0000 R CNN
F 1 "100nF" H 9335 5795 50  0000 R CNN
F 2 "Capacitor_THT:C_Rect_L7.0mm_W3.5mm_P5.00mm" H 9488 5600 50  0001 C CNN
F 3 "~" H 9450 5750 50  0001 C CNN
	1    9450 5750
	-1   0    0    1   
$EndComp
Wire Wire Line
	9600 6000 9950 6000
Wire Wire Line
	9450 5400 9950 5400
Connection ~ 9450 5400
Wire Wire Line
	9950 5600 9950 5400
Connection ~ 9950 5400
Wire Wire Line
	9950 5400 10450 5400
Wire Wire Line
	9950 5900 9950 6000
Connection ~ 9950 6000
Wire Wire Line
	9950 6000 10450 6000
Text Notes 900  7550 0    50   ~ 0
Known issues in this version:\n* No resistors at the cathod terminals of the displays\n* Input pins 5 and 6 of the LM358 are swapped\n* No pull down resistor at the reset key\n* Input and output pins of the cassette connector are swapped
$EndSCHEMATC
